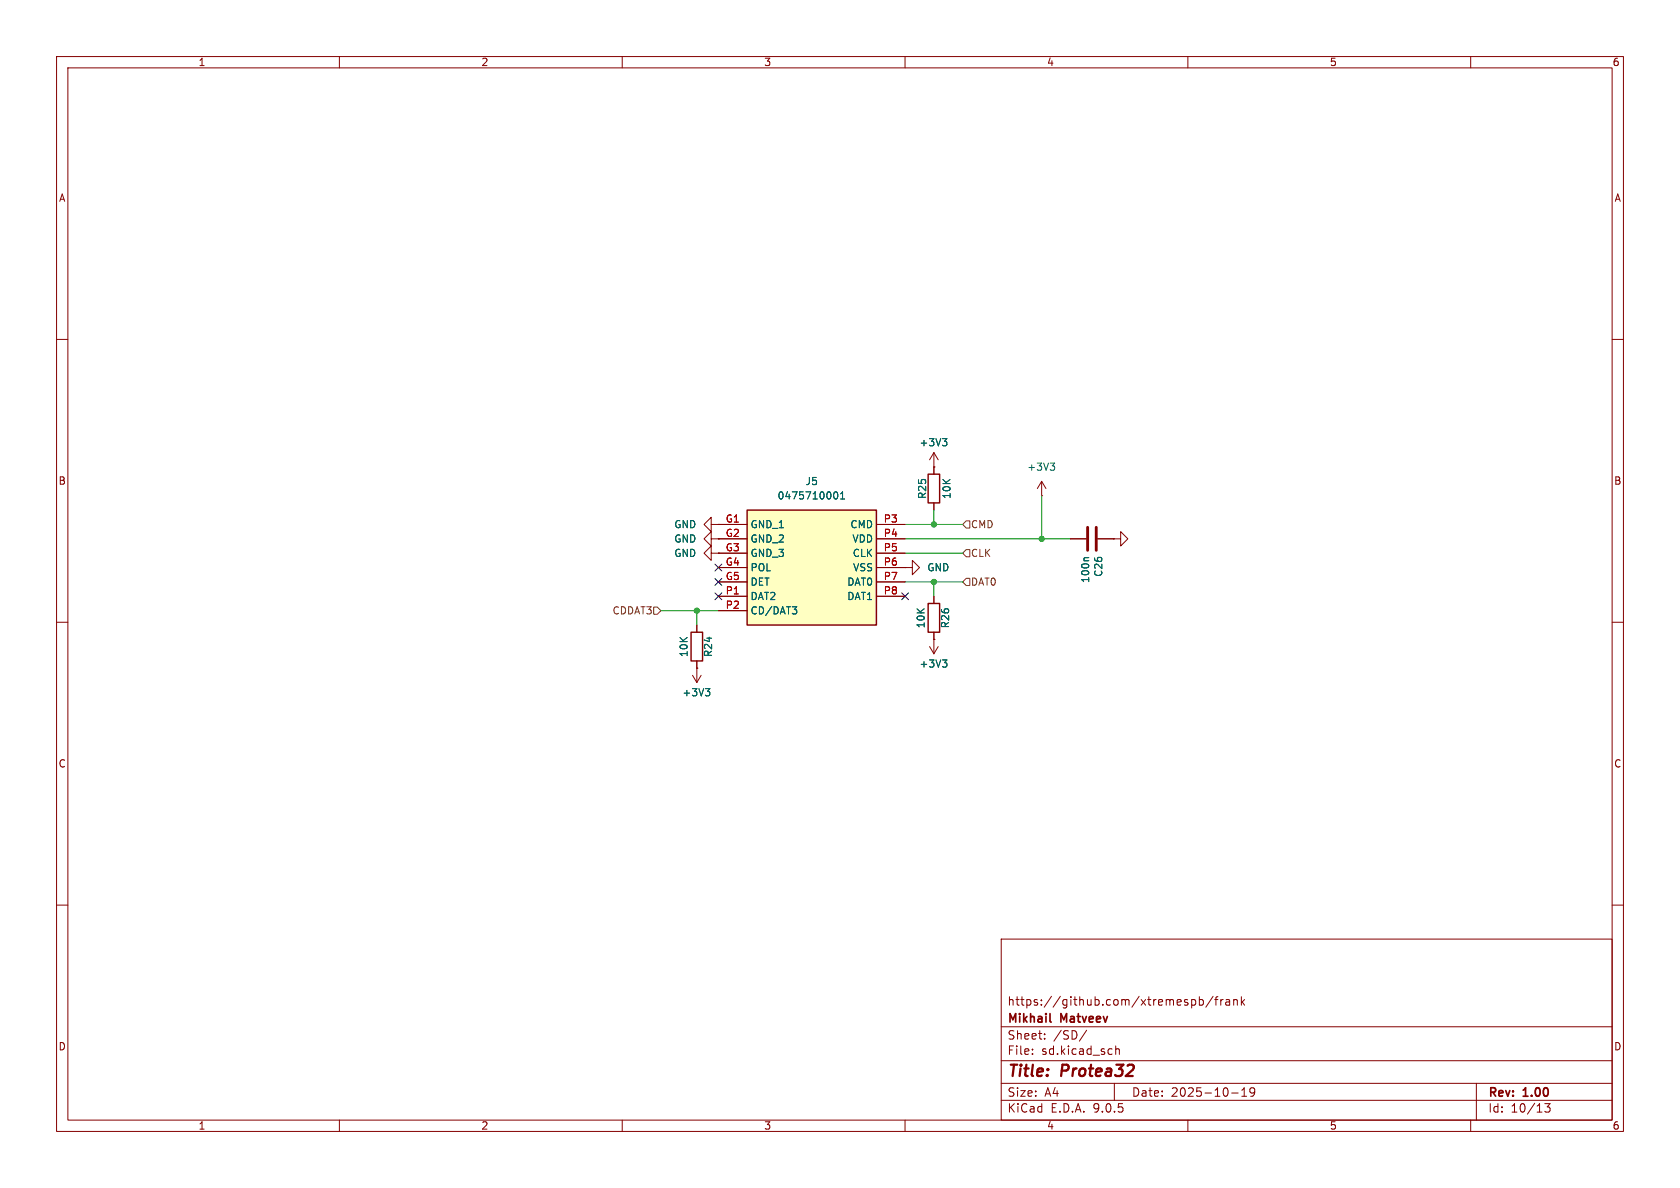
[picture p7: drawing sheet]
(kicad_sch
 (version 20250114)
 (generator "eeschema")
 (generator_version "9.0")
 (paper "A4")
 (title_block
  (title "${NAME}")
  (date "${DATE}")
  (rev "${VERSION}")
  (company "Mikhail Matveev")
  (comment 1 "https://github.com/xtremespb/frank"))
 (lib_symbols
  (symbol "Protea:+3V3"
   (power)
   (pin_numbers (hide yes))
   (pin_names
    (offset 0) (hide yes)) (exclude_from_sim no) (in_bom yes) (on_board yes)
   (property "Reference" "#PWR" (at 0 -3.81 0) (effects (font (size 1.27 1.27)) (hide yes)))
   (property "Value" "+3V3" (at 0 3.556 0) (effects (font (size 1.27 1.27))))
   (property "Footprint" "" (at 0 0 0) (effects (font (size 1.27 1.27)) (hide yes)))
   (property "Datasheet" "" (at 0 0 0) (effects (font (size 1.27 1.27)) (hide yes)))
   (property "Description" "Power symbol creates a global label with name \"+3V3\"" (at 0 0 0) (effects (font (size 1.27 1.27)) (hide yes)))
   (symbol "+3V3_0_1"
    (polyline (pts (xy -0.762 1.27) (xy 0 2.54)) (stroke (width 0) (type default)) (fill (type none)))
    (polyline (pts (xy 0 2.54) (xy 0.762 1.27)) (stroke (width 0) (type default)) (fill (type none)))
    (polyline (pts (xy 0 0) (xy 0 2.54)) (stroke (width 0) (type default)) (fill (type none))))
   (symbol "+3V3_1_1"
    (pin power_in line (at 0 0 90) (length 0) (name "~" (effects (font (size 1.27 1.27)))) (number "1" (effects (font (size 1.27 1.27))))))
   (embedded_fonts no))
  (symbol "Protea:C"
   (pin_numbers (hide yes))
   (pin_names
    (offset 0.254)) (exclude_from_sim no) (in_bom yes) (on_board yes)
   (property "Reference" "C" (at 0.635 2.54 0) (effects (font (size 1.27 1.27)) (justify left)))
   (property "Value" "C" (at 0.635 -2.54 0) (effects (font (size 1.27 1.27)) (justify left)))
   (property "Footprint" "" (at 0.9652 -3.81 0) (effects (font (size 1.27 1.27)) (hide yes)))
   (property "Datasheet" "~" (at 0 0 0) (effects (font (size 1.27 1.27)) (hide yes)))
   (property "Description" "Unpolarized capacitor" (at 0 0 0) (effects (font (size 1.27 1.27)) (hide yes)))
   (symbol "C_0_1"
    (polyline (pts (xy -2.032 0.762) (xy 2.032 0.762)) (stroke (width 0.508) (type default)) (fill (type none)))
    (polyline (pts (xy -2.032 -0.762) (xy 2.032 -0.762)) (stroke (width 0.508) (type default)) (fill (type none))))
   (symbol "C_1_1"
    (pin passive line (at 0 3.81 270) (length 2.794) (name "~" (effects (font (size 1.27 1.27)))) (number "1" (effects (font (size 1.27 1.27)))))
    (pin passive line (at 0 -3.81 90) (length 2.794) (name "~" (effects (font (size 1.27 1.27)))) (number "2" (effects (font (size 1.27 1.27))))))
   (embedded_fonts no))
  (symbol "Protea:GND"
   (power)
   (pin_numbers (hide yes))
   (pin_names
    (offset 0) (hide yes)) (exclude_from_sim no) (in_bom yes) (on_board yes)
   (property "Reference" "#PWR" (at 0 -6.35 0) (effects (font (size 1.27 1.27)) (hide yes)))
   (property "Value" "GND" (at 0 -3.81 0) (effects (font (size 1.27 1.27))))
   (property "Footprint" "" (at 0 0 0) (effects (font (size 1.27 1.27)) (hide yes)))
   (property "Datasheet" "" (at 0 0 0) (effects (font (size 1.27 1.27)) (hide yes)))
   (property "Description" "Power symbol creates a global label with name \"GND\" , ground" (at 0 0 0) (effects (font (size 1.27 1.27)) (hide yes)))
   (symbol "GND_0_1"
    (polyline (pts (xy 0 0) (xy 0 -1.27) (xy 1.27 -1.27) (xy 0 -2.54) (xy -1.27 -1.27) (xy 0 -1.27)) (stroke (width 0) (type default)) (fill (type none))))
   (symbol "GND_1_1"
    (pin power_in line (at 0 0 270) (length 0) (name "~" (effects (font (size 1.27 1.27)))) (number "1" (effects (font (size 1.27 1.27))))))
   (embedded_fonts no))
  (symbol "Protea:MicroSD_Short" (exclude_from_sim no) (in_bom yes) (on_board yes)
   (property "Reference" "SD1" (at 16.51 7.62 0) (effects (font (size 1.27 1.27))))
   (property "Value" "MicroSD_Short" (at 16.51 5.08 0) (effects (font (size 1.27 1.27))))
   (property "Footprint" "LIBS:microsd" (at 29.21 -94.92 0) (effects (font (size 1.27 1.27)) (justify left top) (hide yes)))
   (property "Datasheet" "https://componentsearchengine.com/Datasheets/2/47571-0001.pdf" (at 29.21 -194.92 0) (effects (font (size 1.27 1.27)) (justify left top) (hide yes)))
   (property "Description" "Memory Card Connectors ASSY FOR TFR HEADER HEADER W/DETECT PIN" (at 0 0 0) (effects (font (size 1.27 1.27)) (hide yes)))
   (property "Height" "2.3" (at 29.21 -394.92 0) (effects (font (size 1.27 1.27)) (justify left top) (hide yes)))
   (property "Mouser Part Number" "538-47571-0001" (at 29.21 -494.92 0) (effects (font (size 1.27 1.27)) (justify left top) (hide yes)))
   (property "Mouser Price/Stock" "https://www.mouser.co.uk/ProductDetail/Molex/47571-0001?qs=qM7ngqbhX5UTJOg9nqKLJQ%3D%3D" (at 29.21 -594.92 0) (effects (font (size 1.27 1.27)) (justify left top) (hide yes)))
   (property "Manufacturer_Name" "Molex" (at 29.21 -694.92 0) (effects (font (size 1.27 1.27)) (justify left top) (hide yes)))
   (property "Manufacturer_Part_Number" "47571-0001" (at 29.21 -794.92 0) (effects (font (size 1.27 1.27)) (justify left top) (hide yes)))
   (symbol "MicroSD_Short_1_1"
    (rectangle (start 5.08 2.54) (end 27.94 -17.78) (stroke (width 0.254) (type default)) (fill (type background)))
    (pin passive line (at 0 0 0) (length 5.08) (name "GND_1" (effects (font (size 1.27 1.27)))) (number "G1" (effects (font (size 1.27 1.27)))))
    (pin passive line (at 0 -2.54 0) (length 5.08) (name "GND_2" (effects (font (size 1.27 1.27)))) (number "G2" (effects (font (size 1.27 1.27)))))
    (pin passive line (at 0 -5.08 0) (length 5.08) (name "GND_3" (effects (font (size 1.27 1.27)))) (number "G3" (effects (font (size 1.27 1.27)))))
    (pin passive line (at 0 -7.62 0) (length 5.08) (name "POL" (effects (font (size 1.27 1.27)))) (number "G4" (effects (font (size 1.27 1.27)))))
    (pin passive line (at 0 -10.16 0) (length 5.08) (name "DET" (effects (font (size 1.27 1.27)))) (number "G5" (effects (font (size 1.27 1.27)))))
    (pin passive line (at 0 -12.7 0) (length 5.08) (name "DAT2" (effects (font (size 1.27 1.27)))) (number "P1" (effects (font (size 1.27 1.27)))))
    (pin passive line (at 0 -15.24 0) (length 5.08) (name "CD/DAT3" (effects (font (size 1.27 1.27)))) (number "P2" (effects (font (size 1.27 1.27)))))
    (pin passive line (at 33.02 0 180) (length 5.08) (name "CMD" (effects (font (size 1.27 1.27)))) (number "P3" (effects (font (size 1.27 1.27)))))
    (pin passive line (at 33.02 -2.54 180) (length 5.08) (name "VDD" (effects (font (size 1.27 1.27)))) (number "P4" (effects (font (size 1.27 1.27)))))
    (pin passive line (at 33.02 -5.08 180) (length 5.08) (name "CLK" (effects (font (size 1.27 1.27)))) (number "P5" (effects (font (size 1.27 1.27)))))
    (pin passive line (at 33.02 -7.62 180) (length 5.08) (name "VSS" (effects (font (size 1.27 1.27)))) (number "P6" (effects (font (size 1.27 1.27)))))
    (pin passive line (at 33.02 -10.16 180) (length 5.08) (name "DAT0" (effects (font (size 1.27 1.27)))) (number "P7" (effects (font (size 1.27 1.27)))))
    (pin passive line (at 33.02 -12.7 180) (length 5.08) (name "DAT1" (effects (font (size 1.27 1.27)))) (number "P8" (effects (font (size 1.27 1.27))))))
   (embedded_fonts no))
  (symbol "Protea:R"
   (pin_numbers (hide yes))
   (pin_names
    (offset 0)) (exclude_from_sim no) (in_bom yes) (on_board yes)
   (property "Reference" "R" (at 2.032 0 90) (effects (font (size 1.27 1.27))))
   (property "Value" "R" (at 0 0 90) (effects (font (size 1.27 1.27))))
   (property "Footprint" "" (at -1.778 0 90) (effects (font (size 1.27 1.27)) (hide yes)))
   (property "Datasheet" "~" (at 0 0 0) (effects (font (size 1.27 1.27)) (hide yes)))
   (property "Description" "Resistor" (at 0 0 0) (effects (font (size 1.27 1.27)) (hide yes)))
   (symbol "R_0_1"
    (rectangle (start -1.016 -2.54) (end 1.016 2.54) (stroke (width 0.254) (type default)) (fill (type none))))
   (symbol "R_1_1"
    (pin passive line (at 0 3.81 270) (length 1.27) (name "~" (effects (font (size 1.27 1.27)))) (number "1" (effects (font (size 1.27 1.27)))))
    (pin passive line (at 0 -3.81 90) (length 1.27) (name "~" (effects (font (size 1.27 1.27)))) (number "2" (effects (font (size 1.27 1.27))))))
   (embedded_fonts no)))
 (junction
  (at 123.19 107.95)
  (diameter 0)
  (color 0 0 0 0))
 (junction
  (at 184.15 95.25)
  (diameter 0)
  (color 0 0 0 0))
 (junction
  (at 165.1 92.71)
  (diameter 0)
  (color 0 0 0 0))
 (junction
  (at 165.1 102.87)
  (diameter 0)
  (color 0 0 0 0))
 (no_connect
  (at 127 102.87))
 (no_connect
  (at 127 100.33))
 (no_connect
  (at 160.02 105.41))
 (no_connect
  (at 127 105.41))
 (wire
  (pts (xy 160.02 102.87) (xy 165.1 102.87))
  (stroke (width 0) (type default)))
 (wire
  (pts (xy 184.15 87.63) (xy 184.15 95.25))
  (stroke (width 0) (type default)))
 (wire
  (pts (xy 165.1 92.71) (xy 170.18 92.71))
  (stroke (width 0) (type default)))
 (wire
  (pts (xy 165.1 102.87) (xy 170.18 102.87))
  (stroke (width 0) (type default)))
 (wire
  (pts (xy 116.84 107.95) (xy 123.19 107.95))
  (stroke (width 0) (type default)))
 (wire
  (pts (xy 160.02 92.71) (xy 165.1 92.71))
  (stroke (width 0) (type default)))
 (wire
  (pts (xy 165.1 102.87) (xy 165.1 105.41))
  (stroke (width 0) (type default)))
 (wire
  (pts (xy 123.19 107.95) (xy 127 107.95))
  (stroke (width 0) (type default)))
 (wire
  (pts (xy 165.1 92.71) (xy 165.1 90.17))
  (stroke (width 0) (type default)))
 (wire
  (pts (xy 160.02 97.79) (xy 170.18 97.79))
  (stroke (width 0) (type default)))
 (wire
  (pts (xy 160.02 95.25) (xy 184.15 95.25))
  (stroke (width 0) (type default)))
 (wire
  (pts (xy 123.19 107.95) (xy 123.19 110.49))
  (stroke (width 0) (type default)))
 (wire
  (pts (xy 184.15 95.25) (xy 189.23 95.25))
  (stroke (width 0) (type default)))
 (hierarchical_label "CLK"
  (shape input)
  (at 170.18 97.79 0)
  (effects (font (size 1.27 1.27)) (justify left)))
 (hierarchical_label "DAT0"
  (shape input)
  (at 170.18 102.87 0)
  (effects (font (size 1.27 1.27)) (justify left)))
 (hierarchical_label "CDDAT3"
  (shape input)
  (at 116.84 107.95 180)
  (effects (font (size 1.27 1.27)) (justify right)))
 (hierarchical_label "CMD"
  (shape input)
  (at 170.18 92.71 0)
  (effects (font (size 1.27 1.27)) (justify left)))
 (symbol
  (lib_id "Protea:R")
  (at 123.19 114.3 0)
  (unit 1)
  (exclude_from_sim no)
  (in_bom yes)
  (on_board yes)
  (dnp no)
  (property "Reference" "R24" (at 125.222 114.3 90) (effects (font (size 1.27 1.27))))
  (property "Value" "10K" (at 120.904 114.3 90) (effects (font (size 1.27 1.27))))
  (property "Footprint" "FRANK:Resistor (0603, S)" (at 121.412 114.3 90) (effects (font (size 1.27 1.27)) (hide yes)))
  (property "Datasheet" "https://www.vishay.com/docs/28952/mcs0402at-mct0603at-mcu0805at-mca1206at.pdf" (at 123.19 114.3 0) (effects (font (size 1.27 1.27)) (hide yes)))
  (property "Description" "" (at 123.19 114.3 0) (effects (font (size 1.27 1.27)) (hide yes)))
  (property "AliExpress" "https://www.aliexpress.com/item/1005005945735199.html" (at 123.19 114.3 0) (effects (font (size 1.27 1.27)) (hide yes)))
  (property "LCSC" "" (at 123.19 114.3 0) (effects (font (size 1.27 1.27))))
  (pin "1")
  (pin "2"))
 (symbol
  (lib_id "Protea:C")
  (at 193.04 95.25 270)
  (unit 1)
  (exclude_from_sim no)
  (in_bom yes)
  (on_board yes)
  (dnp no)
  (property "Reference" "C26" (at 194.2084 98.171 0) (effects (font (size 1.27 1.27)) (justify left)))
  (property "Value" "100n" (at 191.897 98.171 0) (effects (font (size 1.27 1.27)) (justify left)))
  (property "Footprint" "FRANK:Capacitor (0603, S)" (at 189.23 96.2152 0) (effects (font (size 1.27 1.27)) (hide yes)))
  (property "Datasheet" "https://eu.mouser.com/datasheet/2/40/KGM_X7R-3223212.pdf" (at 193.04 95.25 0) (effects (font (size 1.27 1.27)) (hide yes)))
  (property "Description" "" (at 193.04 95.25 0) (effects (font (size 1.27 1.27)) (hide yes)))
  (property "AliExpress" "https://www.aliexpress.com/item/33008008276.html" (at 193.04 95.25 0) (effects (font (size 1.27 1.27)) (hide yes)))
  (property "LCSC" "" (at 193.04 95.25 0) (effects (font (size 1.27 1.27))))
  (pin "1")
  (pin "2"))
 (symbol
  (lib_id "Protea:+3V3")
  (at 184.15 87.63 0)
  (unit 1)
  (exclude_from_sim no)
  (in_bom yes)
  (on_board yes)
  (dnp no)
  (fields_autoplaced yes)
  (property "Reference" "#PWR088" (at 184.15 91.44 0) (effects (font (size 1.27 1.27)) (hide yes)))
  (property "Value" "+3V3" (at 184.15 82.55 0) (effects (font (size 1.27 1.27))))
  (property "Footprint" "" (at 184.15 87.63 0) (effects (font (size 1.27 1.27)) (hide yes)))
  (property "Datasheet" "" (at 184.15 87.63 0) (effects (font (size 1.27 1.27)) (hide yes)))
  (property "Description" "Power symbol creates a global label with name \"+3V3\"" (at 184.15 87.63 0) (effects (font (size 1.27 1.27)) (hide yes)))
  (pin "1"))
 (symbol
  (lib_id "Protea:GND")
  (at 196.85 95.25 90)
  (unit 1)
  (exclude_from_sim no)
  (in_bom yes)
  (on_board yes)
  (dnp no)
  (property "Reference" "#PWR089" (at 203.2 95.25 0) (effects (font (size 1.27 1.27)) (hide yes)))
  (property "Value" "GND" (at 199.39 88.9 0) (effects (font (size 1.27 1.27)) (justify right) (hide yes)))
  (property "Footprint" "" (at 196.85 95.25 0) (effects (font (size 1.27 1.27)) (hide yes)))
  (property "Datasheet" "" (at 196.85 95.25 0) (effects (font (size 1.27 1.27)) (hide yes)))
  (property "Description" "Power symbol creates a global label with name \"GND\" , ground" (at 196.85 95.25 0) (effects (font (size 1.27 1.27)) (hide yes)))
  (pin "1"))
 (symbol
  (lib_id "Protea:GND")
  (at 127 95.25 270)
  (unit 1)
  (exclude_from_sim no)
  (in_bom yes)
  (on_board yes)
  (dnp no)
  (fields_autoplaced yes)
  (property "Reference" "#PWR083" (at 120.65 95.25 0) (effects (font (size 1.27 1.27)) (hide yes)))
  (property "Value" "GND" (at 123.19 95.2499 90) (effects (font (size 1.27 1.27)) (justify right)))
  (property "Footprint" "" (at 127 95.25 0) (effects (font (size 1.27 1.27)) (hide yes)))
  (property "Datasheet" "" (at 127 95.25 0) (effects (font (size 1.27 1.27)) (hide yes)))
  (property "Description" "Power symbol creates a global label with name \"GND\" , ground" (at 127 95.25 0) (effects (font (size 1.27 1.27)) (hide yes)))
  (pin "1"))
 (symbol
  (lib_id "Protea:R")
  (at 165.1 109.22 0)
  (unit 1)
  (exclude_from_sim no)
  (in_bom yes)
  (on_board yes)
  (dnp no)
  (property "Reference" "R26" (at 167.132 109.22 90) (effects (font (size 1.27 1.27))))
  (property "Value" "10K" (at 162.814 109.22 90) (effects (font (size 1.27 1.27))))
  (property "Footprint" "FRANK:Resistor (0603, S)" (at 163.322 109.22 90) (effects (font (size 1.27 1.27)) (hide yes)))
  (property "Datasheet" "https://www.vishay.com/docs/28952/mcs0402at-mct0603at-mcu0805at-mca1206at.pdf" (at 165.1 109.22 0) (effects (font (size 1.27 1.27)) (hide yes)))
  (property "Description" "" (at 165.1 109.22 0) (effects (font (size 1.27 1.27)) (hide yes)))
  (property "AliExpress" "https://www.aliexpress.com/item/1005005945735199.html" (at 165.1 109.22 0) (effects (font (size 1.27 1.27)) (hide yes)))
  (property "LCSC" "" (at 165.1 109.22 0) (effects (font (size 1.27 1.27))))
  (pin "1")
  (pin "2"))
 (symbol
  (lib_id "Protea:R")
  (at 165.1 86.36 180)
  (unit 1)
  (exclude_from_sim no)
  (in_bom yes)
  (on_board yes)
  (dnp no)
  (property "Reference" "R25" (at 163.068 86.36 90) (effects (font (size 1.27 1.27))))
  (property "Value" "10K" (at 167.386 86.36 90) (effects (font (size 1.27 1.27))))
  (property "Footprint" "FRANK:Resistor (0603, S)" (at 166.878 86.36 90) (effects (font (size 1.27 1.27)) (hide yes)))
  (property "Datasheet" "https://www.vishay.com/docs/28952/mcs0402at-mct0603at-mcu0805at-mca1206at.pdf" (at 165.1 86.36 0) (effects (font (size 1.27 1.27)) (hide yes)))
  (property "Description" "" (at 165.1 86.36 0) (effects (font (size 1.27 1.27)) (hide yes)))
  (property "AliExpress" "https://www.aliexpress.com/item/1005005945735199.html" (at 165.1 86.36 0) (effects (font (size 1.27 1.27)) (hide yes)))
  (property "LCSC" "" (at 165.1 86.36 0) (effects (font (size 1.27 1.27))))
  (pin "1")
  (pin "2"))
 (symbol
  (lib_id "Protea:+3V3")
  (at 123.19 118.11 180)
  (unit 1)
  (exclude_from_sim no)
  (in_bom yes)
  (on_board yes)
  (dnp no)
  (property "Reference" "#PWR081" (at 123.19 114.3 0) (effects (font (size 1.27 1.27)) (hide yes)))
  (property "Value" "+3V3" (at 123.19 122.428 0) (effects (font (size 1.27 1.27))))
  (property "Footprint" "" (at 123.19 118.11 0) (effects (font (size 1.27 1.27)) (hide yes)))
  (property "Datasheet" "" (at 123.19 118.11 0) (effects (font (size 1.27 1.27)) (hide yes)))
  (property "Description" "Power symbol creates a global label with name \"+3V3\"" (at 123.19 118.11 0) (effects (font (size 1.27 1.27)) (hide yes)))
  (pin "1"))
 (symbol
  (lib_id "Protea:MicroSD_Short")
  (at 127 92.71 0)
  (unit 1)
  (exclude_from_sim no)
  (in_bom yes)
  (on_board yes)
  (dnp no)
  (fields_autoplaced yes)
  (property "Reference" "J5" (at 143.51 85.09 0) (effects (font (size 1.27 1.27))))
  (property "Value" "0475710001" (at 143.51 87.63 0) (effects (font (size 1.27 1.27))))
  (property "Footprint" "FRANK:MicroSD (SMD, short)" (at 156.21 187.63 0) (effects (font (size 1.27 1.27)) (justify left top) (hide yes)))
  (property "Datasheet" "https://componentsearchengine.com/Datasheets/2/47571-0001.pdf" (at 156.21 287.63 0) (effects (font (size 1.27 1.27)) (justify left top) (hide yes)))
  (property "Description" "Memory Card Connectors ASSY FOR TFR HEADER HEADER W/DETECT PIN" (at 127 92.71 0) (effects (font (size 1.27 1.27)) (hide yes)))
  (property "Height" "2.3" (at 156.21 487.63 0) (effects (font (size 1.27 1.27)) (justify left top) (hide yes)))
  (property "Mouser Part Number" "538-47571-0001" (at 156.21 587.63 0) (effects (font (size 1.27 1.27)) (justify left top) (hide yes)))
  (property "Mouser Price/Stock" "https://www.mouser.co.uk/ProductDetail/Molex/47571-0001?qs=qM7ngqbhX5UTJOg9nqKLJQ%3D%3D" (at 156.21 687.63 0) (effects (font (size 1.27 1.27)) (justify left top) (hide yes)))
  (property "Manufacturer_Name" "Molex" (at 156.21 787.63 0) (effects (font (size 1.27 1.27)) (justify left top) (hide yes)))
  (property "Manufacturer_Part_Number" "47571-0001" (at 156.21 887.63 0) (effects (font (size 1.27 1.27)) (justify left top) (hide yes)))
  (property "AliExpress" "https://www.aliexpress.com/item/1005005302426366.html" (at 127 92.71 0) (effects (font (size 1.27 1.27)) (hide yes)))
  (pin "G5")
  (pin "G1")
  (pin "G3")
  (pin "G2")
  (pin "P1")
  (pin "P2")
  (pin "P3")
  (pin "P4")
  (pin "P5")
  (pin "P6")
  (pin "P7")
  (pin "P8")
  (pin "G4"))
 (symbol
  (lib_id "Protea:GND")
  (at 160.02 100.33 90)
  (unit 1)
  (exclude_from_sim no)
  (in_bom yes)
  (on_board yes)
  (dnp no)
  (fields_autoplaced yes)
  (property "Reference" "#PWR085" (at 166.37 100.33 0) (effects (font (size 1.27 1.27)) (hide yes)))
  (property "Value" "GND" (at 163.83 100.3299 90) (effects (font (size 1.27 1.27)) (justify right)))
  (property "Footprint" "" (at 160.02 100.33 0) (effects (font (size 1.27 1.27)) (hide yes)))
  (property "Datasheet" "" (at 160.02 100.33 0) (effects (font (size 1.27 1.27)) (hide yes)))
  (property "Description" "Power symbol creates a global label with name \"GND\" , ground" (at 160.02 100.33 0) (effects (font (size 1.27 1.27)) (hide yes)))
  (pin "1"))
 (symbol
  (lib_id "Protea:+3V3")
  (at 165.1 82.55 0)
  (unit 1)
  (exclude_from_sim no)
  (in_bom yes)
  (on_board yes)
  (dnp no)
  (property "Reference" "#PWR086" (at 165.1 86.36 0) (effects (font (size 1.27 1.27)) (hide yes)))
  (property "Value" "+3V3" (at 165.1 78.232 0) (effects (font (size 1.27 1.27))))
  (property "Footprint" "" (at 165.1 82.55 0) (effects (font (size 1.27 1.27)) (hide yes)))
  (property "Datasheet" "" (at 165.1 82.55 0) (effects (font (size 1.27 1.27)) (hide yes)))
  (property "Description" "Power symbol creates a global label with name \"+3V3\"" (at 165.1 82.55 0) (effects (font (size 1.27 1.27)) (hide yes)))
  (pin "1"))
 (symbol
  (lib_id "Protea:GND")
  (at 127 97.79 270)
  (unit 1)
  (exclude_from_sim no)
  (in_bom yes)
  (on_board yes)
  (dnp no)
  (fields_autoplaced yes)
  (property "Reference" "#PWR084" (at 120.65 97.79 0) (effects (font (size 1.27 1.27)) (hide yes)))
  (property "Value" "GND" (at 123.19 97.7899 90) (effects (font (size 1.27 1.27)) (justify right)))
  (property "Footprint" "" (at 127 97.79 0) (effects (font (size 1.27 1.27)) (hide yes)))
  (property "Datasheet" "" (at 127 97.79 0) (effects (font (size 1.27 1.27)) (hide yes)))
  (property "Description" "Power symbol creates a global label with name \"GND\" , ground" (at 127 97.79 0) (effects (font (size 1.27 1.27)) (hide yes)))
  (pin "1"))
 (symbol
  (lib_id "Protea:GND")
  (at 127 92.71 270)
  (unit 1)
  (exclude_from_sim no)
  (in_bom yes)
  (on_board yes)
  (dnp no)
  (fields_autoplaced yes)
  (property "Reference" "#PWR082" (at 120.65 92.71 0) (effects (font (size 1.27 1.27)) (hide yes)))
  (property "Value" "GND" (at 123.19 92.7099 90) (effects (font (size 1.27 1.27)) (justify right)))
  (property "Footprint" "" (at 127 92.71 0) (effects (font (size 1.27 1.27)) (hide yes)))
  (property "Datasheet" "" (at 127 92.71 0) (effects (font (size 1.27 1.27)) (hide yes)))
  (property "Description" "Power symbol creates a global label with name \"GND\" , ground" (at 127 92.71 0) (effects (font (size 1.27 1.27)) (hide yes)))
  (pin "1"))
 (symbol
  (lib_id "Protea:+3V3")
  (at 165.1 113.03 180)
  (unit 1)
  (exclude_from_sim no)
  (in_bom yes)
  (on_board yes)
  (dnp no)
  (property "Reference" "#PWR087" (at 165.1 109.22 0) (effects (font (size 1.27 1.27)) (hide yes)))
  (property "Value" "+3V3" (at 165.1 117.348 0) (effects (font (size 1.27 1.27))))
  (property "Footprint" "" (at 165.1 113.03 0) (effects (font (size 1.27 1.27)) (hide yes)))
  (property "Datasheet" "" (at 165.1 113.03 0) (effects (font (size 1.27 1.27)) (hide yes)))
  (property "Description" "Power symbol creates a global label with name \"+3V3\"" (at 165.1 113.03 0) (effects (font (size 1.27 1.27)) (hide yes)))
  (pin "1")))
